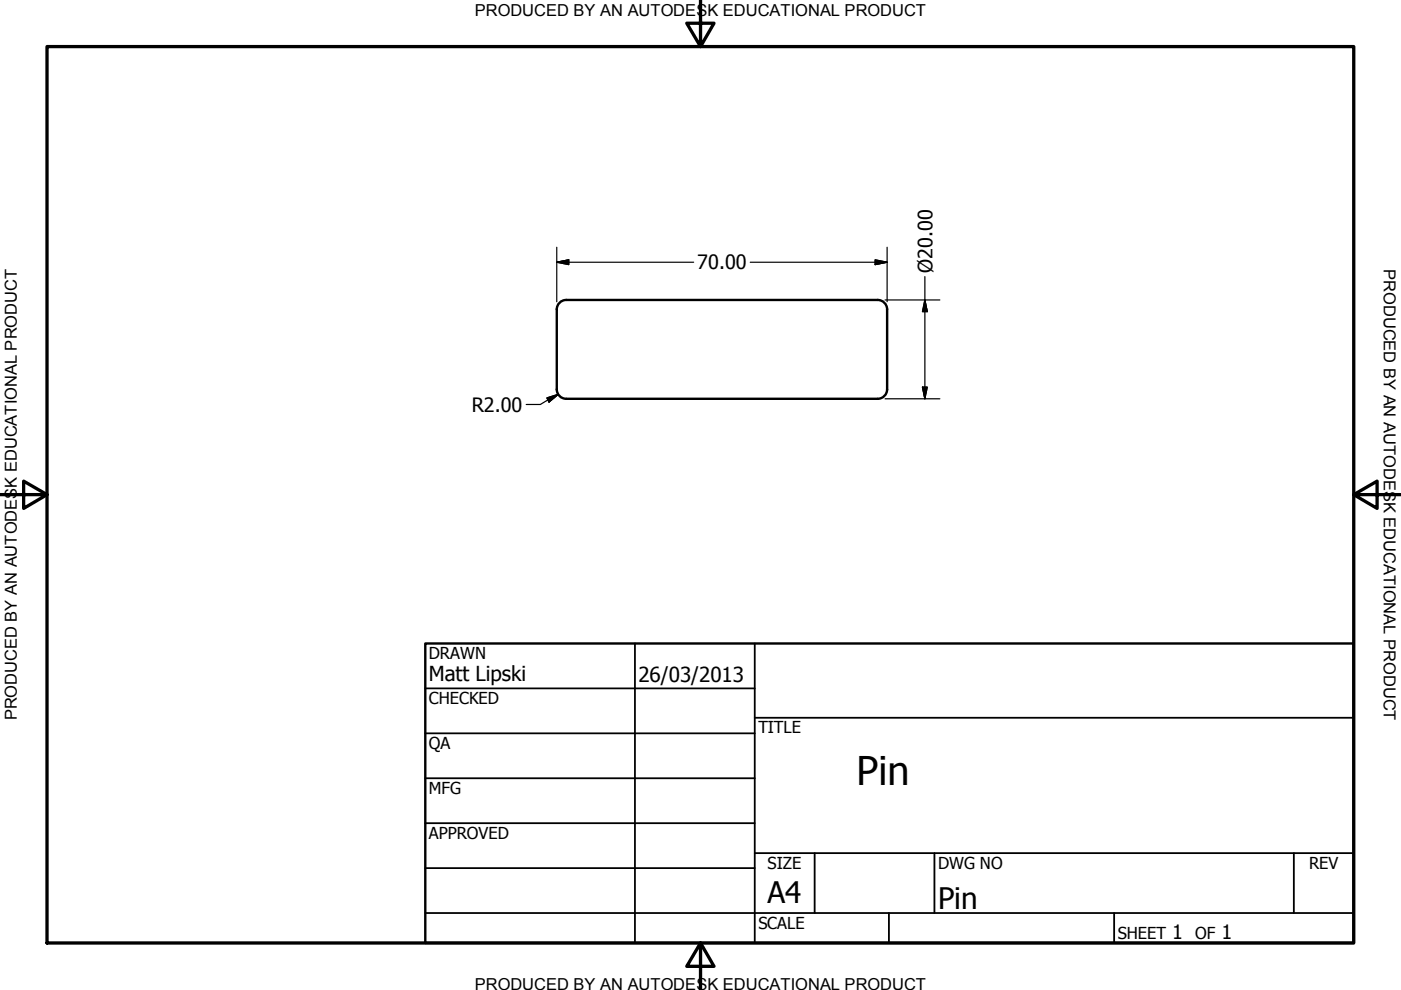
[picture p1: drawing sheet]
<svg xmlns="http://www.w3.org/2000/svg" width="297mm" height="210mm" viewBox="0 0 297 210" stroke-linecap="round" stroke-linejoin="round" font-family="sans-serif">
<!-- layer: Visible (ANSI) -->
<path d="M118 65.6v17M186.1 63.6h-66.1a2 2 0 0 0-2 2M186.1 63.6a2 2 0 0 1 2 2M188.1 65.6v17M118 82.6a2 2 0 0 0 2 2h66.1M188.1 82.6a2 2 0 0 1-2 2" fill="none" stroke="#000" stroke-width=".51"/>
<!-- layer: Border (ANSI) -->
<path d="M148.5 -.1v10l-2.9-5h5.8l-2.9 5M10 9.9h277v190h-277zM0 104.9h10l-5-2.9v5.8l5-2.9M287 104.9l5 2.9v-5.8l-5 2.9h10M148.5 199.9l2.9 5h-5.8l2.9-5v10" fill="none" stroke="#000" stroke-width=".7"/>
<!-- layer: Title (ANSI) -->
<g fill="none" stroke="#000" stroke-width=".38">
<path d="M134.6 136.4v63.5M160 136.4v63.5M90.2 146h69.8M90.2 155.5h69.8M160 152.2h127M90.2 165h69.8M90.2 174.5h69.8M90.2 193.6h196.8M90.2 184.1h69.8M160 180.9h127M172.7 180.9v12.7M188.5 193.6v6.3"/>
<path d="M198.1 180.9v12.7M236.2 193.6v6.3M274.3 180.9v12.7"/>
</g>
<path d="M90.2 136.4h196.8v63.5h-196.8z" fill="none" stroke="#000" stroke-width=".51"/>
<!-- layer: Dimension (ANSI) -->
<g fill="none" stroke="#000" stroke-width=".25">
<path d="M118 55.6l2.6-.5v1zM118 55.6h29.1M118 52.4v11.6M159.1 55.6h29M185.5 55.1l2.6 .5-2.6 .5zM188.1 52.4v11.6M196.1 58.6v26M187.6 63.6h11.7M196.1 63.6l.5 2.5h-1zM116 84.4l2.4-.8-2 1.7zM118.4 83.6l-3.8 2.2h-3M187.6 84.6h11.7"/>
<path d="M195.6 82.1h1l-.5 2.5z"/>
</g>
<path d="M118 55.6l2.6-.5zM118 55.6l2.6-.5v1zM185.5 56.1l2.6-.5zM185.5 55.1l2.6 .5-2.6 .5zM196.1 63.6l.5 2.5zM196.1 63.6l.5 2.5h-1zM116.4 85.3l2-1.7zM116 84.4l2.4-.8-2 1.7zM195.6 82.1l.5 2.5zM195.6 82.1h1l-.5 2.5z" fill="#000" stroke="#000" stroke-width=".25"/>
<text font-size="8.4" x="181.6" y="166.3">Pin</text>
<g font-size="6.3">
<text x="162.8" y="191.4">A4</text>
<text x="198.9" y="192.8">Pin</text>
</g>
<g font-size="4.4">
<text x="90.9" y="144.3">Matt Lipski</text>
<text x="135.4" y="144.5">26/03/2013</text>
</g>
<g font-size="4.2">
<text x="147.8" y="57.1">70.00</text>
<text x="197.7" y="57.8" transform="rotate(-90 197.7 57.8)">Ø20.00</text>
<text x="100" y="87.3">R2.00</text>
<text x="248.5" y="199.1">1</text>
<text x="259" y="199.1">1</text>
</g>
<g font-size="3.5">
<text x="100.6" y="3.5">PRODUCED BY AN AUTODESK EDUCATIONAL PRODUCT</text>
<text x="293.4" y="57.1" transform="rotate(90 293.4 57.1)">PRODUCED BY AN AUTODESK EDUCATIONAL PRODUCT</text>
<text x="90.9" y="139.7">DRAWN</text>
<text x="90.9" y="149.3">CHECKED</text>
<text x="3.6" y="152.8" transform="rotate(-90 3.6 152.8)">PRODUCED BY AN AUTODESK EDUCATIONAL PRODUCT</text>
<text x="160.8" y="155.5">TITLE</text>
<text x="90.9" y="158.8">QA</text>
<text x="90.9" y="168.3">MFG</text>
<text x="90.9" y="177.8">APPROVED</text>
<text x="162.8" y="184.2">SIZE</text>
<text x="198.9" y="184.2">DWG NO</text>
<text x="277.6" y="184.2">REV</text>
<text x="160.8" y="196.9">SCALE</text>
<text x="237" y="199.1">SHEET</text>
<text x="253.4" y="199.1">OF</text>
<text x="100.6" y="209.9">PRODUCED BY AN AUTODESK EDUCATIONAL PRODUCT</text>
</g>
</svg>
